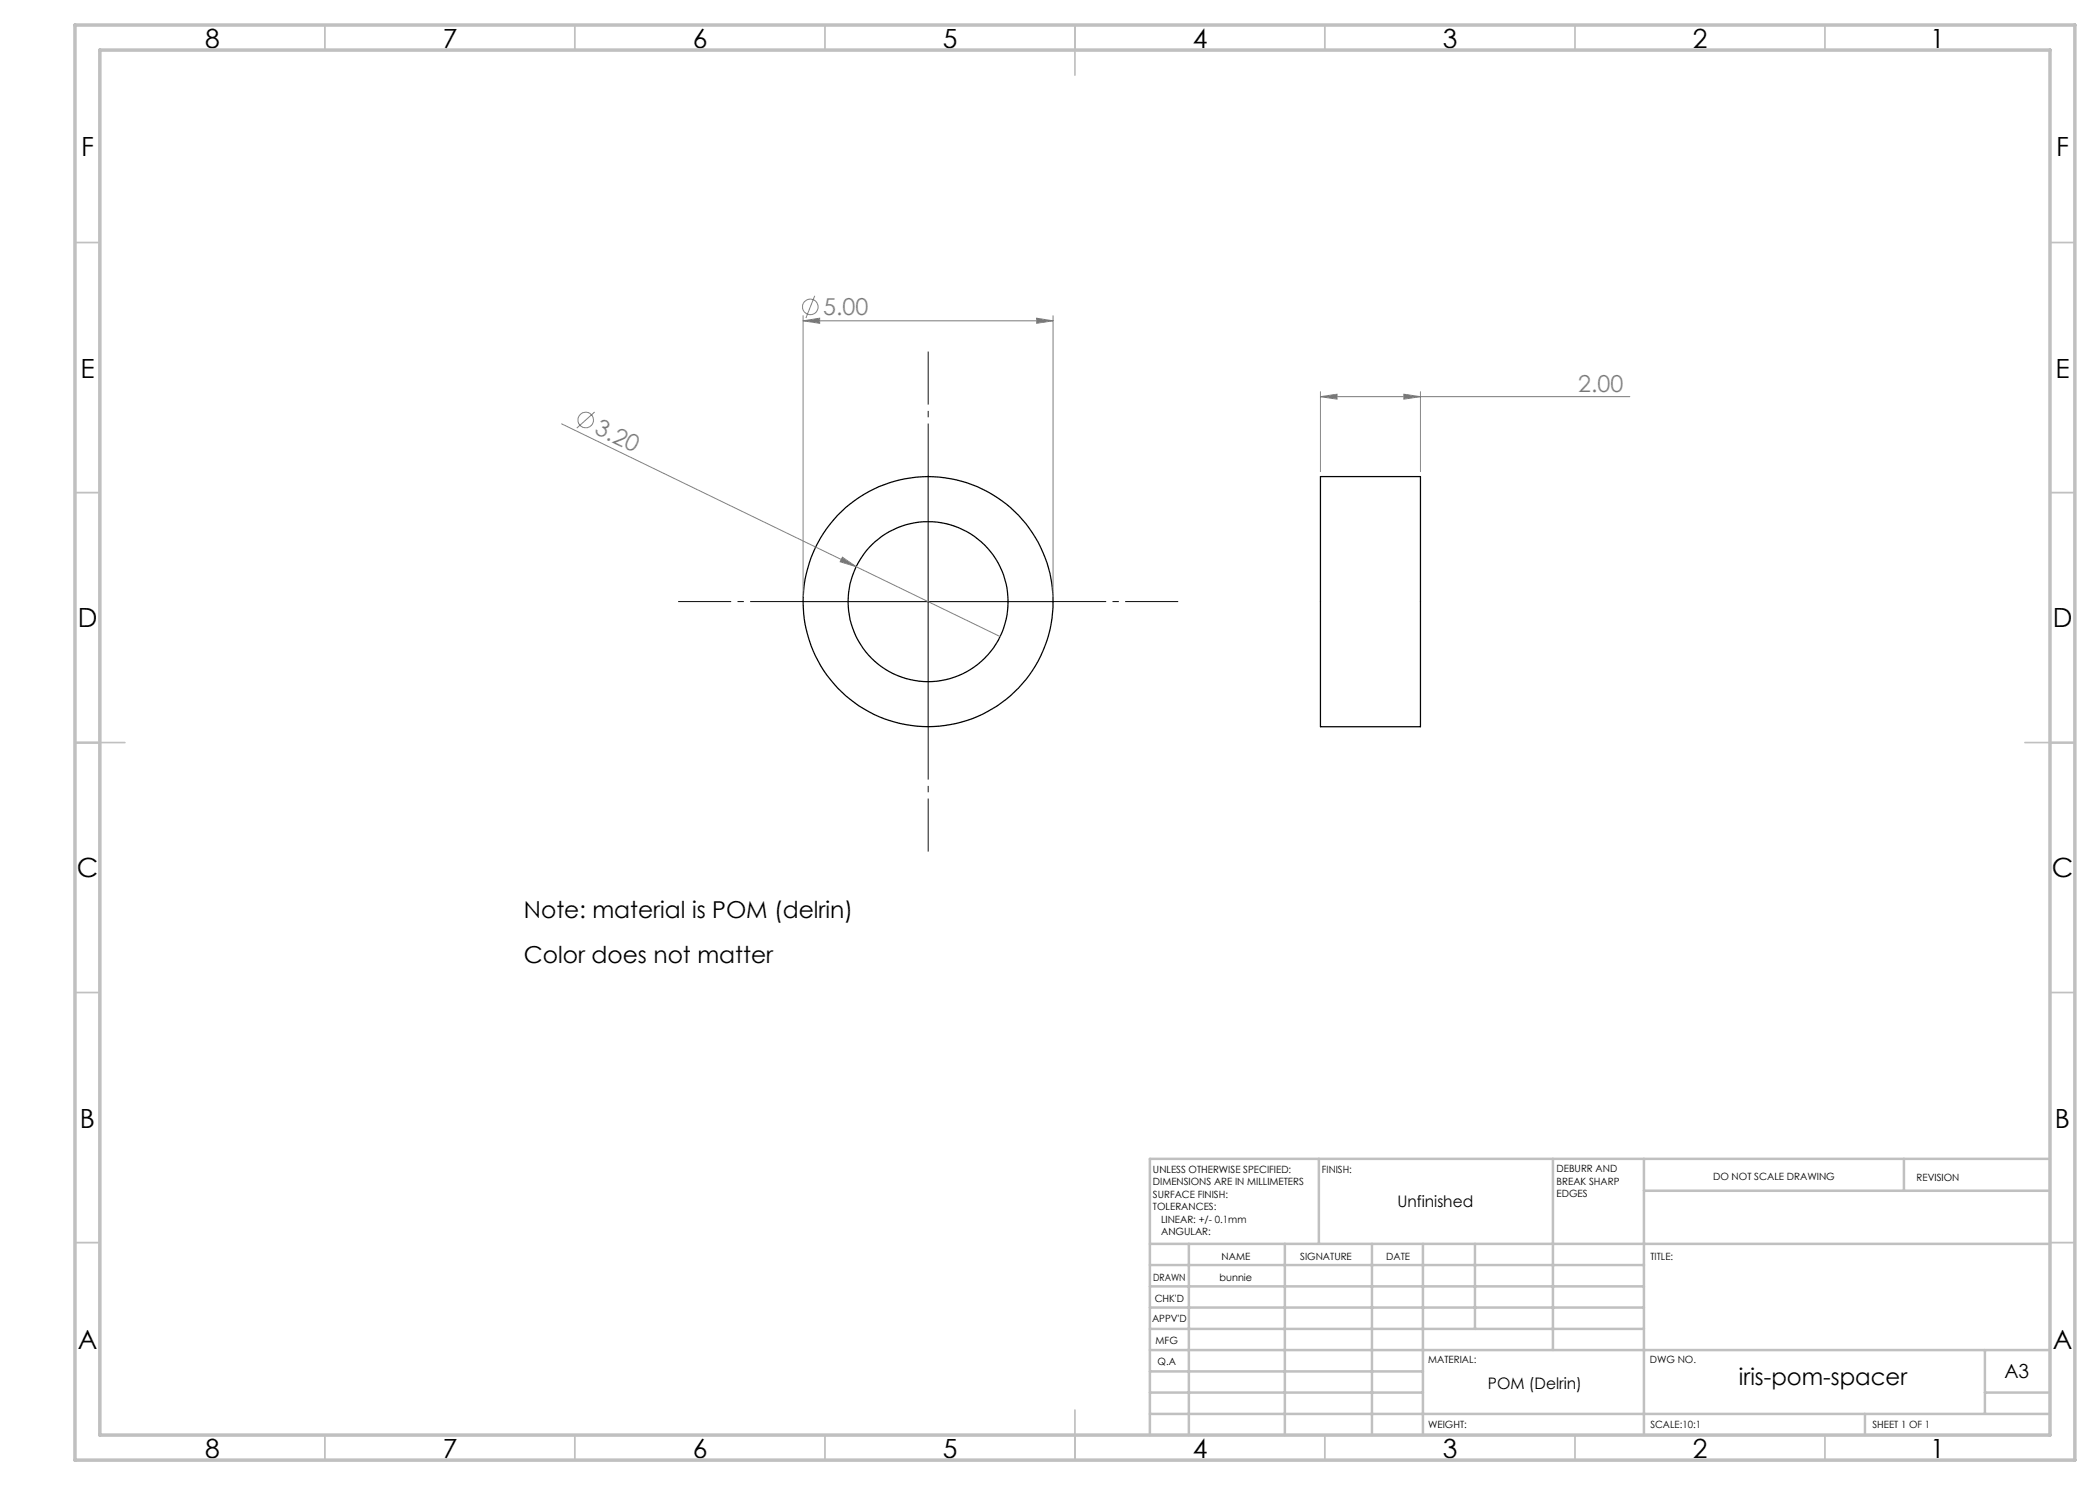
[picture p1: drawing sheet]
<svg xmlns="http://www.w3.org/2000/svg" width="420mm" height="297mm" viewBox="0 0 420 297" stroke-linecap="round" stroke-linejoin="round" font-family="sans-serif">
<g fill="none" stroke="#000" stroke-width=".25">
<path d="M264.1 95.3h20v50h-20z"/>
<circle cx="185.6" cy="120.3" r="16"/>
<circle cx="185.6" cy="120.3" r="25"/>
</g>
<g fill="none" stroke="#808080" stroke-width=".2">
<path d="M162.9 59.2l-1.7 4.4M160.6 64.2l3.3-.6v1.1zM160.6 63.1v56.2M160.6 64.2h50M207.3 63.6l3.3 .6-3.3 .5zM210.6 63.1v56.2M264.1 79.3l3.3-.5v1zM264.1 78.3v16M264.1 79.3h61.9M280.8 78.8l3.3 .5-3.3 .5zM284.1 78.3v16M112.3 84.8l58.9 28.5"/>
<path d="M118.9 82.4l-3.5 3.2M168.5 111.4l2.7 1.9-3.2-.9zM171.2 113.3l28.8 14"/>
<circle cx="162.1" cy="61.4" r="1.55"/>
<circle cx="117.1" cy="84" r="1.56"/>
</g>
<path d="M185.6 95.3v-25M160.6 120.3h-25M210.6 120.3h25M185.6 145.3v25" fill="none" stroke="#000" stroke-width=".2" stroke-dasharray="15.2 1.3 1.3 1.3" stroke-dashoffset="4.6" stroke-linecap="butt"/>
<path d="M185.6 95.3v50M160.6 120.3h50" fill="none" stroke="#000" stroke-width=".2"/>
<g fill="none" stroke="#c0c0c0" stroke-width=".35">
<path d="M65 5v5M115 5v5M165 5v5M215 5v10M265 5v5M315 5v5M365 5v5M15 48.5h5M410 48.5h5M15 98.5h5M410 98.5h5M15 148.5h10"/>
<path d="M405 148.5h10M15 198.5h5M410 198.5h5M15 248.5h5M410 248.5h5M65 287v5M115 287v5M165 287v5M215 282v10M265 287v5M315 287v5M365 287v5"/>
</g>
<g fill="none" stroke="#c0c0c0" stroke-width=".5">
<path d="M263.8 231.8v17M310.6 231.8v38.2M328.8 231.8v55.2M328.8 238.2h81.2M380.8 231.8v6.4M410 231.8h-180v55.2M230 248.8h180M230 257.3h98.8M230 253h98.8M237.8 248.8v38.2M257 248.8v38.2M274.4 248.8v38.2"/>
<path d="M284.6 248.8v38.2M295 248.8v17M230 265.8h98.8M230 261.5h98.8M230 278.5h54.6M230 274.3h54.6M230 270h180M397 278.5h13M397 270v12.8M230 282.8h180M373 282.8v4.2"/>
</g>
<path d="M15 5h400v287h-400zM20 10h390v277h-390z" fill="none" stroke="#c0c0c0" stroke-width=".7"/>
<g fill="#808080">
<path d="M168.5 111.4l2.7 1.9-3.2-.9z"/>
<path d="M280.8 78.8l3.3 .5-3.3 .5zM264.1 79.3l3.3-.5v1z"/>
<path d="M160.6 64.2l3.3-.6v1.1zM207.3 63.6l3.3 .6-3.3 .5z"/>
</g>
<g font-size="5.3">
<text x="41" y="9.5">8</text>
<text x="88.5" y="9.5">7</text>
<text x="138.5" y="9.5">6</text>
<text x="188.5" y="9.5">5</text>
<text x="238.5" y="9.5">4</text>
<text x="288.5" y="9.5">3</text>
<text x="338.5" y="9.5">2</text>
<text x="386" y="9.5">1</text>
<text x="16.2" y="31.3">F</text>
<text x="411.2" y="31.3">F</text>
<text x="16.1" y="75.5">E</text>
<text x="411.1" y="75.5">E</text>
<text x="15.5" y="125.5">D</text>
<text x="410.5" y="125.5">D</text>
<text x="15.4" y="175.5">C</text>
<text x="410.4" y="175.5">C</text>
<text x="16" y="225.5">B</text>
<text x="411" y="225.5">B</text>
<text x="15.5" y="269.8">A</text>
<text x="410.5" y="269.8">A</text>
<text x="41" y="291.5">8</text>
<text x="88.5" y="291.5">7</text>
<text x="138.5" y="291.5">6</text>
<text x="188.5" y="291.5">5</text>
<text x="238.5" y="291.5">4</text>
<text x="288.5" y="291.5">3</text>
<text x="338.5" y="291.5">2</text>
<text x="386" y="291.5">1</text>
</g>
<g font-size="4.7" fill="#808080">
<text x="164.6" y="63.1">5.00</text>
<text x="315.6" y="78.3">2.00</text>
<text x="118.7" y="86.6" transform="rotate(26 118.7 86.6)">3.20</text>
</g>
<g font-size="4.7">
<text x="104.8" y="183.5">Note: material is POM (delrin)</text>
<text x="104.8" y="192.6">Color does not matter</text>
<text x="347.8" y="277">iris-pom-spacer</text>
</g>
<text font-size="3.9" x="400.9" y="275.5">A3</text>
<g font-size="3.2">
<text x="279.5" y="241.4">Unfinished</text>
<text x="297.6" y="277.9">POM (Delrin)</text>
</g>
<g font-size="2">
<text x="230.6" y="234.6">UNLESS OTHERWISE SPECIFIED:</text>
<text x="230.6" y="237.1">DIMENSIONS ARE IN MILLIMETERS</text>
<text x="230.6" y="239.6">SURFACE FINISH:</text>
<text x="264.4" y="234.6">FINISH:</text>
<text x="311.3" y="234.5">DEBURR AND</text>
<text x="311.3" y="237">BREAK SHARP</text>
<text x="311.3" y="239.5">EDGES</text>
<text x="342.6" y="236">DO NOT SCALE DRAWING</text>
<text x="383.3" y="236.2">REVISION</text>
<text x="230.6" y="242.1">TOLERANCES:</text>
<text x="232.2" y="244.6">LINEAR: +/- 0.1mm</text>
<text x="232.2" y="247.1">ANGULAR:</text>
<text x="244.3" y="252">NAME</text>
<text x="260" y="251.9">SIGNATURE</text>
<text x="277.2" y="251.9">DATE</text>
<text x="330.1" y="251.9">TITLE:</text>
<text x="230.6" y="256.1">DRAWN</text>
<text x="243.9" y="256.1">bunnie</text>
<text x="230.9" y="260.3">CHK'D</text>
<text x="230.4" y="264.4">APPV'D</text>
<text x="231.1" y="268.8">MFG</text>
<text x="231.5" y="273">Q.A</text>
<text x="285.6" y="272.5">MATERIAL:</text>
<text x="330" y="272.5">DWG NO.</text>
<text x="285.6" y="285.5">WEIGHT:</text>
<text x="330.1" y="285.6">SCALE:10:1</text>
<text x="374.5" y="285.6">SHEET 1 OF 1</text>
</g>
</svg>
